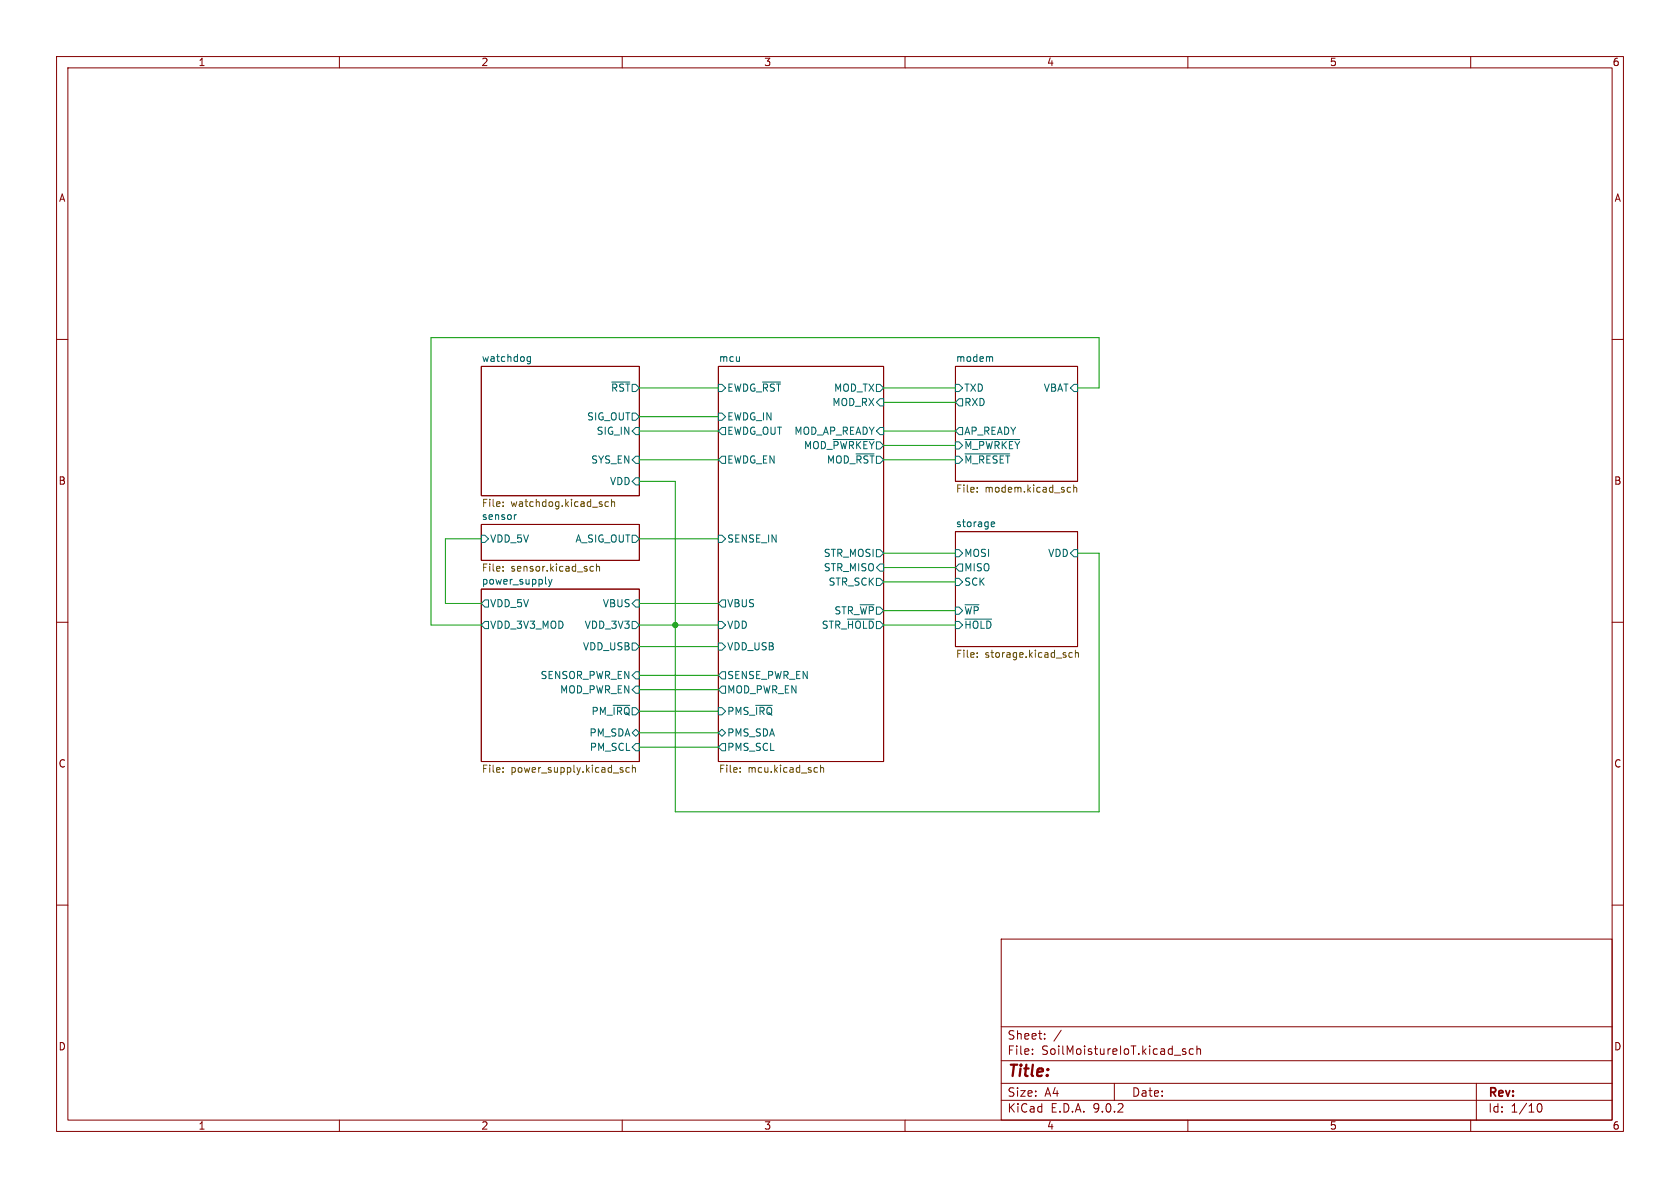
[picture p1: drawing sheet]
<svg xmlns="http://www.w3.org/2000/svg" width="297mm" height="210mm" viewBox="0 0 297 210" stroke-linecap="round" stroke-linejoin="round" font-family="sans-serif">
<g fill="none" stroke="#840000" stroke-width=".18">
<path d="M10 10h277v190h-277zM12 12h273v186h-273zM60 10v2M110 10v2M160 10v2M210 10v2M260 10v2M10 60h2M85.1 64.8h27.9v22.8h-27.9zM127 64.8h29.2v69.8h-29.2zM168.9 64.8h21.6v20.3h-21.6zM285 60h2"/>
<path d="M85.1 92.7h27.9v6.4h-27.9zM168.9 94h21.6v20.3h-21.6zM10 110h2M85.1 104.1h27.9v30.5h-27.9zM285 110h2M10 160h2M177 166h108v32h-108zM285 160h2M60 198v2M110 198v2M160 198v2M177 194.5h108"/>
<path d="M177 191.5h108M177 187.5h108M177 181.5h108M182.5 186.3v.1M182.5 185.5v.1M184.7 183.6v.1M184.7 182.8v.1M187.6 182.1l-1.3 2M197 191.5v3M209 185.7l.7 .4-.2 .3-.5-.1M209.6 185.5l-.4-.1-.2 .2M210 198v2"/>
<path d="M211 185.5l-.5-.1-.3 .3v.4l.2 .2h.6M211.6 185.5l.2-.1 .4 .1v.9M211.6 184.9v1.5M260 198v2M261 191.5v6.5M271.7 195.7l.2-.5 .2-.1a.81 .81 0 0 1 .6 .6 .81 .81 0 0 1-.3 .8h-.4l-.3-.5"/>
</g>
<g fill="none" stroke="#006464" stroke-width=".18">
<path d="M93.2 63.7l.2 .2 .4-.1M93.8 63v1.1l-.3 .2h-.3M93.8 63.1l-.4-.1-.2 .3M108.1 67.5h3.2M111.8 76.2l.6-.6h.6v1.2h-.6zM111.8 73h.6l.6 .7-.6 .6h-.6zM127 67.9h.6l.7 .7-.7 .6h-.6zM127 73h.6l.7 .7-.7 .6h-.6zM127.6 75.6h.7v1.2h-.7l-.6-.6zM134.8 67.5h3.2M147.3 77.7h7.2M154.9 67.9h.7l.6 .7-.6 .6h-.7z"/>
<path d="M154.9 71.1l.7-.6h.6v1.3h-.6zM154.9 76.2l.7-.6h.6v1.2h-.6zM168.9 78.1h.6l.7 .6-.7 .7h-.6zM168.9 67.9h.6l.7 .7-.7 .6h-.6zM169.5 75.6h.7v1.2h-.7l-.6-.6zM169.5 70.5h.7v1.3h-.7l-.6-.7zM170.6 77.7h9.7M175.3 63l.2 .2v.7M189.2 68.6l.7-.7h.6v1.3h-.6zM85.1 94.6h.6l.7 .7-.7 .6h-.6zM91.3 91l-.3 .1M111.8 94.6h.6l.6 .7-.6 .6h-.6z"/>
<path d="M111.8 81.3l.6-.7h.6v1.3h-.6zM112.4 84.5h.6v1.2h-.6l-.6-.6zM127 94.6h.6l.7 .7-.7 .6h-.6zM127.6 80.6h.7v1.3h-.7l-.6-.6zM151.3 80.2h3.2M154.9 97.2h.7l.6 .6-.6 .6h-.7zM155.6 99.7h.6v1.3h-.6l-.7-.7zM168.9 80.6h.6l.7 .7-.7 .6h-.6zM168.9 97.2h.6l.7 .6-.7 .6h-.6zM169.5 99.7h.7v1.3h-.7l-.6-.7zM170.6 80.2h7.9M175.3 93h.5"/>
<path d="M175.3 92.3h.4l.1 .3-.6 .1M189.9 97.2h.6v1.2h-.6l-.7-.6zM85.7 106h.7v1.3h-.7l-.6-.6zM85.7 109.9h.7v1.2h-.7l-.6-.6zM96.5 103.2l.1 .1M97 102.4l.3 .9M97.3 103.3l-.3 .4M97.6 102.4l-.3 .9M111.8 106.7l.6-.7h.6v1.3h-.6zM111.8 109.9h.6l.6 .6-.6 .6h-.6zM111.8 113.7h.6l.6 .6-.6 .6h-.6zM112.4 118.7h.6v1.3h-.6l-.6-.6z"/>
<path d="M127 109.9h.6l.7 .6-.7 .6h-.6zM127 113.7h.6l.7 .6-.7 .6h-.6zM127.6 106h.7v1.3h-.7l-.6-.6zM127.6 118.7h.7v1.3h-.7l-.6-.6zM149.8 109.4h4.7M154.9 102.2h.7l.6 .7-.6 .6h-.7zM168.9 102.2h.6l.7 .7-.7 .6h-.6zM168.9 107.3h.6l.7 .7-.7 .6h-.6zM168.9 109.9h.6l.7 .6-.7 .6h-.6zM170.6 109.4h4.7M170.6 106.9h2.5M108.4 124.7h2.9"/>
<path d="M111.8 129.5l.6-.6 .6 .6-.6 .7zM112.4 121.3h.6v1.3h-.6l-.6-.7zM112.4 131.4h.6v1.3h-.6l-.6-.6zM127 129.5l.6-.6 .7 .6-.7 .7zM127 125.1h.6l.7 .6-.7 .7h-.6zM127.6 131.4h.7v1.3h-.7l-.6-.6zM127.6 121.3h.7v1.3h-.7l-.6-.7zM133.6 124.7h2.9"/>
</g>
<g fill="none" stroke="#725600" stroke-width=".18">
<path d="M88.9 88.8v.1M88.9 89.4v.1M105.4 99.7v1.3M107.6 88.8l-.4-.1-.2 .2 .1 .6h.5M108.1 88.8l.2-.1 .3 .1 .1 .7M108.1 88.3v1.2M172.8 86.9v.1M172.8 86.2v.1M188.8 86.9h.5M188.8 86.2h.5M189.8 86.3l.2-.1h.3l.1 .8M189.8 85.7v1.3"/>
<path d="M88.9 100.8v.2M88.9 100.2v.1M104.4 100.9h.5M104.4 100.2h.5M105.4 100.2l.2-.1 .3 .1 .1 .8M172.8 115.4v.1M172.8 116.1v.1M189.6 115.4h-.4l-.2 .2 .1 .5h.5M190.1 115.5l.2-.1h.3l.1 .8M190.1 114.9v1.3M88.9 135.7v.2M88.9 136.4v.1"/>
<path d="M110 136.1l.2 .2-.2 .2M110 135.7h.1M111.3 135.7h-.4l-.2 .2 .1 .6h.5M111.8 135.8l.2-.1h.3v.8M111.8 135.3v1.2M130.8 136.4v.1M130.8 135.7v.2M144.4 135.7h.1M144.5 136.5h-.1M145.1 135.3v1.2M145.1 135.8l.1-.1h.3l.1 .8"/>
</g>
<g fill="none" stroke="#009600" stroke-width=".18">
<path d="M113 76.2h14M113 68.6h14M113 73.7h14M156.2 76.2h12.7M156.2 78.7h12.7M156.2 68.6h12.7M156.2 71.1h12.7M190.5 68.6h3.8v-8.9h-118.1v50.8h8.9M85.1 95.3h-6.4v11.4h6.4M113 85.1h6.4v58.4h74.9v-45.7h-3.8M113 95.3h14M113 81.3h14"/>
<path d="M156.2 81.3h12.7M156.2 97.8h12.7M113 110.5h14M113 106.7h14M113 119.4h14M113 114.3h14M156.2 102.9h12.7M156.2 108h12.7M156.2 110.5h12.7M156.2 100.3h12.7M113 129.5h14M113 121.9h14"/>
<path d="M113 125.7h14M113 132.1h14"/>
</g>
<circle cx="119.4" cy="110.5" r=".46" fill="#009600" stroke="#009600" stroke-width=".18"/>
<text font-size="2.8" fill="#840000" x="178" y="190.9">Title:</text>
<g font-size="2.1" fill="#840000">
<text x="178" y="184">Sheet:</text>
<text x="178" y="186.7">File:</text>
<text x="184.1" y="186.7">SoilMoistureIoT.kicad_sch</text>
<text x="178" y="196.9">KiCad</text>
<text x="178" y="194.1">Size:</text>
<text x="184.7" y="194.1">A4</text>
<text x="185.7" y="196.9">E.D.A.</text>
<text x="193.3" y="196.9">9.0.2</text>
<text x="200" y="194.1">Date:</text>
<text x="263" y="194.3">Rev:</text>
<text x="263" y="196.9">Id:</text>
<text x="267.1" y="196.9">1/10</text>
</g>
<g font-size="1.8" fill="#840000">
<text x="35" y="11.9">1</text>
<text x="85" y="11.9">2</text>
<text x="135" y="11.9">3</text>
<text x="185" y="11.9">4</text>
<text x="235" y="11.9">5</text>
<text x="285" y="11.9">6</text>
<text x="10.3" y="35.9">A</text>
<text x="285.3" y="35.9">A</text>
<text x="10.3" y="85.9">B</text>
<text x="285.3" y="85.9">B</text>
<text x="10.3" y="135.9">C</text>
<text x="285.3" y="135.9">C</text>
<text x="10.3" y="185.9">D</text>
<text x="285.3" y="185.9">D</text>
<text x="35" y="199.9">1</text>
<text x="85" y="199.9">2</text>
<text x="135" y="199.9">3</text>
<text x="185" y="199.9">4</text>
<text x="235" y="199.9">5</text>
<text x="285" y="199.9">6</text>
</g>
<g font-size="1.8" fill="#006464">
<text x="85.1" y="64.1">watchdog</text>
<text x="127" y="64.1">mcu</text>
<text x="168.9" y="64.1">modem</text>
<text x="107.9" y="69.4">~{RST}</text>
<text x="128.5" y="69.4">EWDG_~{RST}</text>
<text x="147" y="72">MOD_RX</text>
<text x="147.3" y="69.4">MOD_TX</text>
<text x="170.4" y="72">RXD</text>
<text x="170.4" y="69.4">TXD</text>
<text x="184.4" y="69.4">VBAT</text>
<text x="103.7" y="74.5">SIG_OUT</text>
<text x="105.4" y="77.1">SIG_IN</text>
<text x="128.5" y="74.5">EWDG_IN</text>
<text x="128.5" y="77.1">EWDG_OUT</text>
<text x="140.3" y="77.1">MOD_AP_READY</text>
<text x="170.4" y="77.1">AP_READY</text>
<text x="104.4" y="82.1">SYS_EN</text>
<text x="128.5" y="82.1">EWDG_EN</text>
<text x="142" y="79.6">MOD_~{PWRKEY}</text>
<text x="146.1" y="82.1">MOD_~{RST}</text>
<text x="170.4" y="82.1">~{M_RESET}</text>
<text x="170.4" y="79.6">~{M_PWRKEY}</text>
<text x="107.7" y="86">VDD</text>
<text x="85.1" y="92">sensor</text>
<text x="168.9" y="93.3">storage</text>
<text x="86.6" y="96.1">VDD_5V</text>
<text x="101.6" y="96.1">A_SIG_OUT</text>
<text x="128.5" y="96.1">SENSE_IN</text>
<text x="145.5" y="98.7">STR_MOSI</text>
<text x="145.5" y="101.2">STR_MISO</text>
<text x="170.4" y="98.7">MOSI</text>
<text x="170.4" y="101.2">MISO</text>
<text x="185.2" y="98.7">VDD</text>
<text x="85.1" y="103.4">power_supply</text>
<text x="86.6" y="107.5">VDD_5V</text>
<text x="106.5" y="107.5">VBUS</text>
<text x="128.5" y="107.5">VBUS</text>
<text x="146.4" y="103.7">STR_SCK</text>
<text x="170.4" y="103.7">SCK</text>
<text x="86.6" y="111.4">VDD_3V3_MOD</text>
<text x="103.3" y="111.4">VDD_3V3</text>
<text x="128.5" y="111.4">VDD</text>
<text x="145.2" y="111.4">STR_~{HOLD}</text>
<text x="147.4" y="108.8">STR_~{WP}</text>
<text x="170.4" y="108.8">~{WP}</text>
<text x="170.4" y="111.4">~{HOLD}</text>
<text x="103" y="115.2">VDD_USB</text>
<text x="128.5" y="115.2">VDD_USB</text>
<text x="95.5" y="120.2">SENSOR_PWR_EN</text>
<text x="98.9" y="122.8">MOD_PWR_EN</text>
<text x="128.5" y="120.2">SENSE_PWR_EN</text>
<text x="128.5" y="122.8">MOD_PWR_EN</text>
<text x="104.1" y="130.4">PM_SDA</text>
<text x="104.5" y="126.6">PM_~{IRQ}</text>
<text x="128.5" y="130.4">PMS_SDA</text>
<text x="128.5" y="126.6">PMS_~{IRQ}</text>
<text x="104.2" y="132.9">PM_SCL</text>
<text x="128.5" y="132.9">PMS_SCL</text>
</g>
<g font-size="1.8" fill="#725600">
<text x="85.1" y="89.9">File:</text>
<text x="90.3" y="89.9">watchdog.kicad_sch</text>
<text x="168.9" y="87.4">File:</text>
<text x="174.1" y="87.4">modem.kicad_sch</text>
<text x="85.1" y="101.4">File:</text>
<text x="90.3" y="101.4">sensor.kicad_sch</text>
<text x="168.9" y="116.6">File:</text>
<text x="174.1" y="116.6">storage.kicad_sch</text>
<text x="85.1" y="136.9">File:</text>
<text x="90.3" y="136.9">power_supply.kicad_sch</text>
<text x="127" y="136.9">File:</text>
<text x="132.2" y="136.9">mcu.kicad_sch</text>
</g>
</svg>
